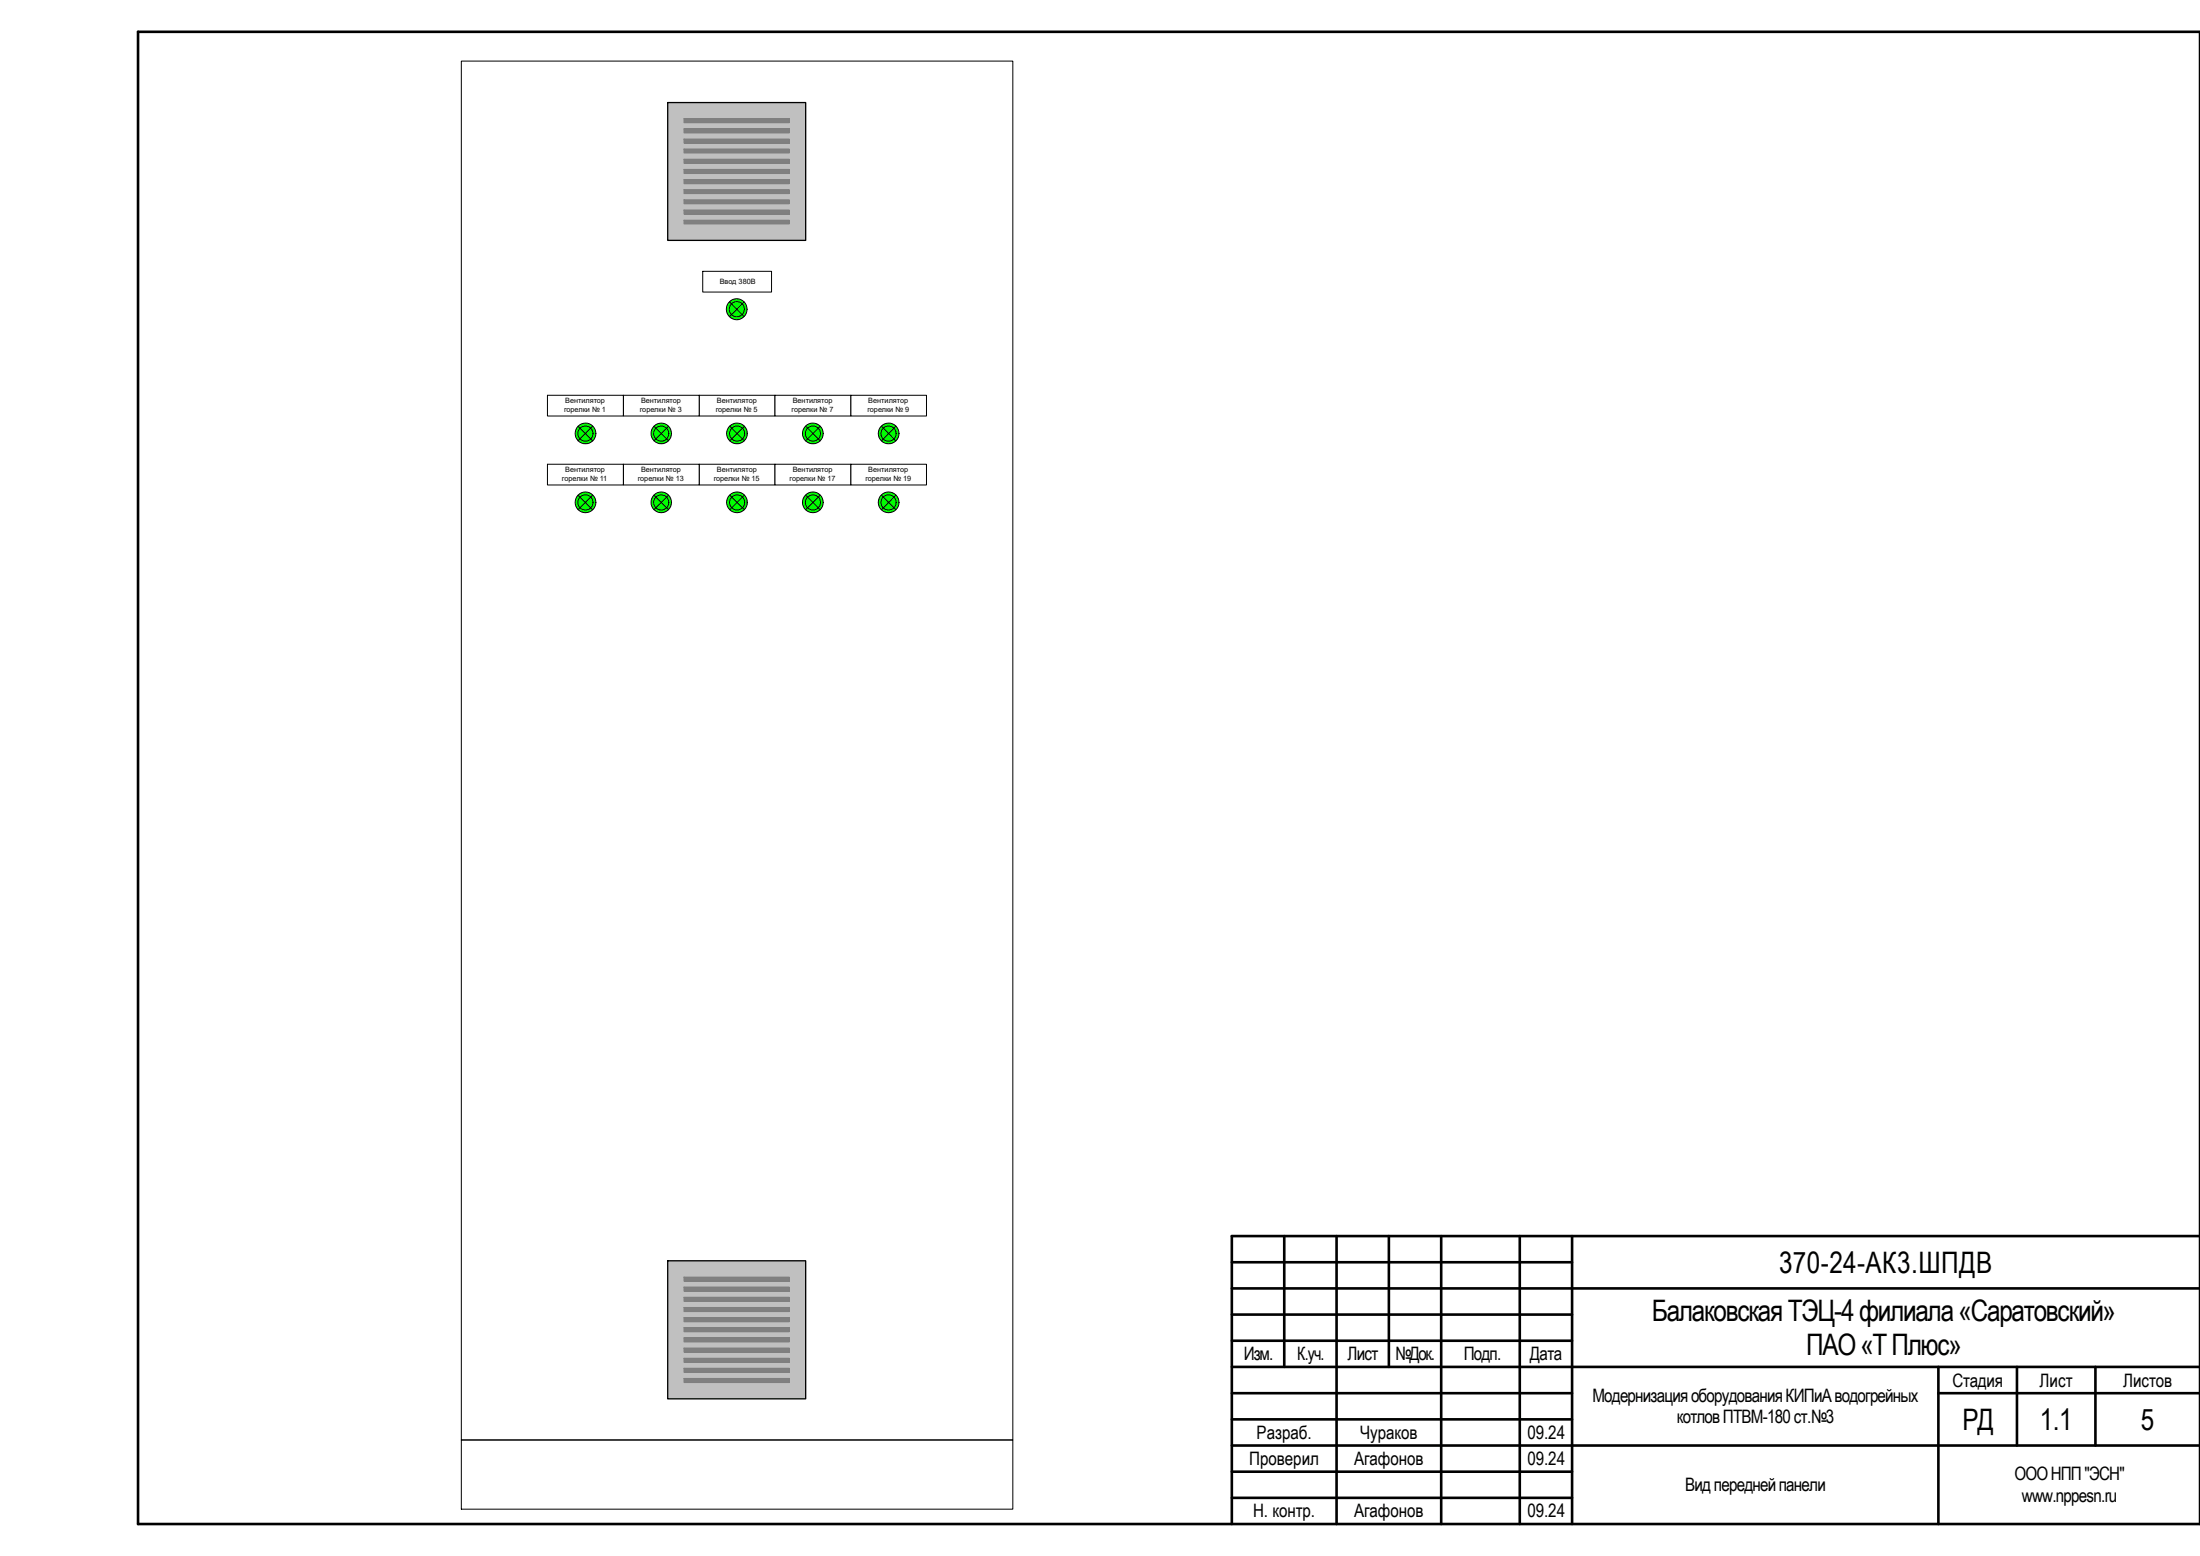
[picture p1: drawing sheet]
<svg xmlns="http://www.w3.org/2000/svg" width="420mm" height="297mm" viewBox="0 0 420 297" stroke-linecap="round" stroke-linejoin="round" font-family="sans-serif">
<g fill="none" stroke="#000" stroke-width=".5">
<path d="M26.4 6.1h393.8v284.8h-393.8zM245.3 236v24.9M255.3 236v54.9M265.2 236v24.9M275.2 236v54.9M290.2 236v54.9M300.2 236v54.9M420.2 236h-184.9v54.9M235.3 246h184.9M235.3 241h64.9M235.3 251h64.9M235.3 255.9h64.9"/>
<path d="M235.3 260.9h184.9M235.3 266h64.9M235.3 275.9h184.9M235.3 271h64.9M370.2 266h50M370.2 260.9v30M385.2 260.9v15M400.2 260.9v15M235.3 285.9h64.9M235.3 280.9h64.9"/>
</g>
<circle cx="140.8" cy="59" r="1.45" fill="#fff"/>
<g fill="none" stroke="#000" stroke-width=".19">
<path d="M88.1 11.7h105.3v263.2h-105.3zM88.1 274.9h105.3v13.2h-105.3z"/>
<circle cx="140.8" cy="59" r="1.45"/>
</g>
<path d="M127.5 19.6h26.4v26.3h-26.4z" fill="#c0c0c0"/>
<path d="M127.5 19.6h26.4v26.3h-26.4z" fill="none" stroke="#000" stroke-width=".25"/>
<path d="M130.6 22.6h20.1v.8h-20.1z" fill="#808080"/>
<path d="M130.6 22.6h20.1v.8h-20.1z" fill="none" stroke="#7f7f7f" stroke-width=".19"/>
<path d="M130.6 24.6h20.1v.8h-20.1z" fill="#808080"/>
<path d="M130.6 24.6h20.1v.8h-20.1z" fill="none" stroke="#7f7f7f" stroke-width=".19"/>
<path d="M130.6 26.5h20.1v.8h-20.1z" fill="#808080"/>
<path d="M130.6 26.5h20.1v.8h-20.1z" fill="none" stroke="#7f7f7f" stroke-width=".19"/>
<path d="M130.6 28.4h20.1v.8h-20.1z" fill="#808080"/>
<path d="M130.6 28.4h20.1v.8h-20.1z" fill="none" stroke="#7f7f7f" stroke-width=".19"/>
<path d="M130.6 30.4h20.1v.8h-20.1z" fill="#808080"/>
<path d="M130.6 30.4h20.1v.8h-20.1z" fill="none" stroke="#7f7f7f" stroke-width=".19"/>
<path d="M130.6 32.3h20.1v.8h-20.1z" fill="#808080"/>
<path d="M130.6 32.3h20.1v.8h-20.1z" fill="none" stroke="#7f7f7f" stroke-width=".19"/>
<path d="M130.6 34.3h20.1v.8h-20.1z" fill="#808080"/>
<path d="M130.6 34.3h20.1v.8h-20.1z" fill="none" stroke="#7f7f7f" stroke-width=".19"/>
<path d="M130.6 36.2h20.1v.8h-20.1z" fill="#808080"/>
<path d="M130.6 36.2h20.1v.8h-20.1z" fill="none" stroke="#7f7f7f" stroke-width=".19"/>
<path d="M130.6 38.1h20.1v.8h-20.1z" fill="#808080"/>
<path d="M130.6 38.1h20.1v.8h-20.1z" fill="none" stroke="#7f7f7f" stroke-width=".19"/>
<path d="M130.6 40.1h20.1v.8h-20.1z" fill="#808080"/>
<path d="M130.6 40.1h20.1v.8h-20.1z" fill="none" stroke="#7f7f7f" stroke-width=".19"/>
<path d="M130.6 42h20.1v.8h-20.1z" fill="#808080"/>
<path d="M130.6 42h20.1v.8h-20.1z" fill="none" stroke="#7f7f7f" stroke-width=".19"/>
<path d="M127.5 240.7h26.4v26.3h-26.4z" fill="#c0c0c0"/>
<path d="M127.5 240.7h26.4v26.3h-26.4z" fill="none" stroke="#000" stroke-width=".25"/>
<path d="M130.6 243.8h20.1v.8h-20.1z" fill="#808080"/>
<path d="M130.6 243.8h20.1v.8h-20.1z" fill="none" stroke="#7f7f7f" stroke-width=".19"/>
<path d="M130.6 245.7h20.1v.8h-20.1z" fill="#808080"/>
<path d="M130.6 245.7h20.1v.8h-20.1z" fill="none" stroke="#7f7f7f" stroke-width=".19"/>
<path d="M130.6 247.6h20.1v.8h-20.1z" fill="#808080"/>
<path d="M130.6 247.6h20.1v.8h-20.1z" fill="none" stroke="#7f7f7f" stroke-width=".19"/>
<path d="M130.6 249.6h20.1v.8h-20.1z" fill="#808080"/>
<path d="M130.6 249.6h20.1v.8h-20.1z" fill="none" stroke="#7f7f7f" stroke-width=".19"/>
<path d="M130.6 251.5h20.1v.8h-20.1z" fill="#808080"/>
<path d="M130.6 251.5h20.1v.8h-20.1z" fill="none" stroke="#7f7f7f" stroke-width=".19"/>
<path d="M130.6 253.4h20.1v.8h-20.1z" fill="#808080"/>
<path d="M130.6 253.4h20.1v.8h-20.1z" fill="none" stroke="#7f7f7f" stroke-width=".19"/>
<path d="M130.6 255.4h20.1v.8h-20.1z" fill="#808080"/>
<path d="M130.6 255.4h20.1v.8h-20.1z" fill="none" stroke="#7f7f7f" stroke-width=".19"/>
<path d="M130.6 257.3h20.1v.8h-20.1z" fill="#808080"/>
<path d="M130.6 257.3h20.1v.8h-20.1z" fill="none" stroke="#7f7f7f" stroke-width=".19"/>
<path d="M130.6 259.3h20.1v.8h-20.1z" fill="#808080"/>
<path d="M130.6 259.3h20.1v.8h-20.1z" fill="none" stroke="#7f7f7f" stroke-width=".19"/>
<path d="M130.6 261.2h20.1v.8h-20.1z" fill="#808080"/>
<path d="M130.6 261.2h20.1v.8h-20.1z" fill="none" stroke="#7f7f7f" stroke-width=".19"/>
<path d="M130.6 263.1h20.1v.8h-20.1z" fill="#808080"/>
<path d="M130.6 263.1h20.1v.8h-20.1z" fill="none" stroke="#7f7f7f" stroke-width=".19"/>
<circle cx="140.7" cy="59" r="1.99" fill="#0f0"/>
<g fill="none" stroke="#000" stroke-width=".19">
<path d="M139.3 57.6l2.8 2.8M142.1 57.6l-2.8 2.8"/>
<circle cx="140.7" cy="59" r="1.99"/>
<circle cx="140.7" cy="59" r="1.45"/>
</g>
<path d="M134.2 51.8h13.2v4h-13.2z" fill="#fff"/>
<path d="M134.2 51.8h13.2v4h-13.2z" fill="none" stroke="#000" stroke-width=".19"/>
<path d="M133.5 75.5h14.5v3.9h-14.5z" fill="#fff"/>
<path d="M133.5 75.5h14.5v3.9h-14.5z" fill="none" stroke="#000" stroke-width=".19"/>
<path d="M148 75.5h14.5v3.9h-14.5z" fill="#fff"/>
<path d="M148 75.5h14.5v3.9h-14.5z" fill="none" stroke="#000" stroke-width=".19"/>
<path d="M162.5 75.5h14.4v3.9h-14.4z" fill="#fff"/>
<path d="M162.5 75.5h14.4v3.9h-14.4z" fill="none" stroke="#000" stroke-width=".19"/>
<path d="M119.1 75.5h14.4v3.9h-14.4z" fill="#fff"/>
<path d="M119.1 75.5h14.4v3.9h-14.4z" fill="none" stroke="#000" stroke-width=".19"/>
<path d="M104.6 75.5h14.5v3.9h-14.5z" fill="#fff"/>
<path d="M104.6 75.5h14.5v3.9h-14.5z" fill="none" stroke="#000" stroke-width=".19"/>
<circle cx="169.7" cy="82.8" r="1.45" fill="#fff"/>
<circle cx="169.7" cy="82.8" r="1.45" fill="none" stroke="#000" stroke-width=".19"/>
<circle cx="169.7" cy="82.7" r="1.98" fill="#0f0"/>
<g fill="none" stroke="#000" stroke-width=".19">
<path d="M168.3 81.4l2.8 2.8M171.1 81.4l-2.8 2.8"/>
<circle cx="169.7" cy="82.8" r="1.45"/>
<circle cx="169.7" cy="82.7" r="1.98"/>
</g>
<circle cx="155.3" cy="82.8" r="1.45" fill="#fff"/>
<circle cx="155.3" cy="82.8" r="1.45" fill="none" stroke="#000" stroke-width=".19"/>
<circle cx="155.2" cy="82.7" r="1.98" fill="#0f0"/>
<g fill="none" stroke="#000" stroke-width=".19">
<path d="M153.9 81.4l2.7 2.8M156.6 81.4l-2.7 2.8"/>
<circle cx="155.2" cy="82.7" r="1.97"/>
<circle cx="155.3" cy="82.8" r="1.45"/>
</g>
<circle cx="140.8" cy="82.8" r="1.45" fill="#fff"/>
<circle cx="140.8" cy="82.8" r="1.45" fill="none" stroke="#000" stroke-width=".19"/>
<circle cx="140.7" cy="82.7" r="1.97" fill="#0f0"/>
<g fill="none" stroke="#000" stroke-width=".19">
<path d="M139.4 81.4l2.8 2.8M142.2 81.4l-2.8 2.8"/>
<circle cx="140.7" cy="82.7" r="1.97"/>
<circle cx="140.8" cy="82.8" r="1.45"/>
</g>
<circle cx="126.3" cy="82.8" r="1.45" fill="#fff"/>
<circle cx="126.3" cy="82.8" r="1.45" fill="none" stroke="#000" stroke-width=".19"/>
<circle cx="126.3" cy="82.7" r="1.96" fill="#0f0"/>
<g fill="none" stroke="#000" stroke-width=".19">
<path d="M124.9 81.4l2.8 2.8M127.7 81.4l-2.8 2.8"/>
<circle cx="126.3" cy="82.7" r="1.96"/>
<circle cx="126.3" cy="82.8" r="1.45"/>
</g>
<circle cx="111.8" cy="82.8" r="1.45" fill="#fff"/>
<circle cx="111.8" cy="82.8" r="1.45" fill="none" stroke="#000" stroke-width=".19"/>
<circle cx="111.8" cy="82.7" r="1.98" fill="#0f0"/>
<g fill="none" stroke="#000" stroke-width=".19">
<path d="M110.4 81.4l2.8 2.8M113.2 81.4l-2.8 2.8"/>
<circle cx="111.8" cy="82.8" r="1.45"/>
<circle cx="111.8" cy="82.7" r="1.98"/>
</g>
<path d="M133.5 88.6h14.5v4h-14.5z" fill="#fff"/>
<path d="M133.5 88.6h14.5v4h-14.5z" fill="none" stroke="#000" stroke-width=".19"/>
<path d="M148 88.6h14.5v4h-14.5z" fill="#fff"/>
<path d="M148 88.6h14.5v4h-14.5z" fill="none" stroke="#000" stroke-width=".19"/>
<path d="M162.5 88.6h14.4v4h-14.4z" fill="#fff"/>
<path d="M162.5 88.6h14.4v4h-14.4z" fill="none" stroke="#000" stroke-width=".19"/>
<path d="M119.1 88.6h14.4v4h-14.4z" fill="#fff"/>
<path d="M119.1 88.6h14.4v4h-14.4z" fill="none" stroke="#000" stroke-width=".19"/>
<path d="M104.6 88.6h14.5v4h-14.5z" fill="#fff"/>
<path d="M104.6 88.6h14.5v4h-14.5z" fill="none" stroke="#000" stroke-width=".19"/>
<circle cx="169.7" cy="95.9" r="1.45" fill="#fff"/>
<circle cx="169.7" cy="95.9" r="1.45" fill="none" stroke="#000" stroke-width=".19"/>
<circle cx="169.7" cy="95.9" r="1.98" fill="#0f0"/>
<g fill="none" stroke="#000" stroke-width=".19">
<path d="M168.3 94.5l2.8 2.8M171.1 94.5l-2.8 2.8"/>
<circle cx="169.7" cy="95.9" r="1.45"/>
<circle cx="169.7" cy="95.9" r="1.98"/>
</g>
<circle cx="155.3" cy="95.9" r="1.45" fill="#fff"/>
<circle cx="155.3" cy="95.9" r="1.45" fill="none" stroke="#000" stroke-width=".19"/>
<circle cx="155.2" cy="95.9" r="1.98" fill="#0f0"/>
<g fill="none" stroke="#000" stroke-width=".19">
<path d="M153.9 94.5l2.7 2.8M156.6 94.5l-2.7 2.8"/>
<circle cx="155.2" cy="95.9" r="1.98"/>
<circle cx="155.3" cy="95.9" r="1.45"/>
</g>
<circle cx="140.8" cy="95.9" r="1.45" fill="#fff"/>
<circle cx="140.8" cy="95.9" r="1.45" fill="none" stroke="#000" stroke-width=".19"/>
<circle cx="140.7" cy="95.9" r="1.97" fill="#0f0"/>
<g fill="none" stroke="#000" stroke-width=".19">
<path d="M139.4 94.5l2.8 2.8M142.2 94.5l-2.8 2.8"/>
<circle cx="140.7" cy="95.9" r="1.98"/>
<circle cx="140.8" cy="95.9" r="1.45"/>
</g>
<circle cx="126.3" cy="95.9" r="1.45" fill="#fff"/>
<circle cx="126.3" cy="95.9" r="1.45" fill="none" stroke="#000" stroke-width=".19"/>
<circle cx="126.3" cy="95.9" r="1.96" fill="#0f0"/>
<g fill="none" stroke="#000" stroke-width=".19">
<path d="M124.9 94.5l2.8 2.8M127.7 94.5l-2.8 2.8"/>
<circle cx="126.3" cy="95.9" r="1.96"/>
<circle cx="126.3" cy="95.9" r="1.45"/>
</g>
<circle cx="111.8" cy="95.9" r="1.45" fill="#fff"/>
<circle cx="111.8" cy="95.9" r="1.45" fill="none" stroke="#000" stroke-width=".19"/>
<circle cx="111.8" cy="95.9" r="1.98" fill="#0f0"/>
<g fill="none" stroke="#000" stroke-width=".19">
<path d="M110.4 94.5l2.8 2.8M113.2 94.5l-2.8 2.8"/>
<circle cx="111.8" cy="95.9" r="1.45"/>
<circle cx="111.8" cy="95.9" r="1.98"/>
</g>
<g font-size="5.7">
<text x="339.8" y="243">370-24-АК3.ШПДВ</text>
<text x="315.5" y="252.2">БалаковскаяТЭЦ-4филиала«Саратовский»</text>
<text x="345" y="258.7">ПАО«ТПлюс»</text>
<text x="374.8" y="272.9">РД</text>
<text x="389.6" y="272.9">1.1</text>
<text x="408.9" y="272.9">5</text>
</g>
<g font-size="3.5">
<text x="237.5" y="259.7">Изм.</text>
<text x="247.8" y="259.7">К.уч.</text>
<text x="257.4" y="259.7">Лист</text>
<text x="266.5" y="259.7">№Док.</text>
<text x="279.5" y="259.7">Подп.</text>
<text x="292.2" y="259.7">Дата</text>
<text x="304.2" y="267.6">МодернизацияоборудованияКИПиАводогрейных</text>
<text x="372.9" y="264.7">Стадия</text>
<text x="389.5" y="264.7">Лист</text>
<text x="405.5" y="264.7">Листов</text>
<text x="240" y="274.8">Разраб.</text>
<text x="259.7" y="274.6">Чураков</text>
<text x="291.7" y="274.8">09.24</text>
<text x="320.3" y="271.7">котловПТВМ-180ст.№3</text>
<text x="238.6" y="279.7">Проверил</text>
<text x="258.6" y="279.7">Агафонов</text>
<text x="291.7" y="279.7">09.24</text>
<text x="321.8" y="284.7">Видпереднейпанели</text>
<text x="384.7" y="282.6">ОООНПП&quot;ЭСН&quot;</text>
<text x="386.1" y="286.7">www.nppesn.ru</text>
<text x="239.3" y="289.6">Н. контр.</text>
<text x="258.6" y="289.5">Агафонов</text>
<text x="291.7" y="289.7">09.24</text>
</g>
<g font-size="1.4">
<text x="137.5" y="54.2">Ввод 380В</text>
<text x="107.9" y="77">Вентилятор</text>
<text x="122.4" y="77">Вентилятор</text>
<text x="136.9" y="77">Вентилятор</text>
<text x="151.4" y="77">Вентилятор</text>
<text x="165.8" y="77">Вентилятор</text>
<text x="107.7" y="78.7">горелки № 1</text>
<text x="122.2" y="78.7">горелки № 3</text>
<text x="136.7" y="78.7">горелки № 5</text>
<text x="151.2" y="78.7">горелки № 7</text>
<text x="165.7" y="78.7">горелки № 9</text>
<text x="107.3" y="91.8">горелки № 11</text>
<text x="107.9" y="90.2">Вентилятор</text>
<text x="121.8" y="91.8">горелки № 13</text>
<text x="122.4" y="90.2">Вентилятор</text>
<text x="136.3" y="91.8">горелки № 15</text>
<text x="136.9" y="90.2">Вентилятор</text>
<text x="150.8" y="91.8">горелки № 17</text>
<text x="151.4" y="90.2">Вентилятор</text>
<text x="165.3" y="91.8">горелки № 19</text>
<text x="165.8" y="90.2">Вентилятор</text>
</g>
</svg>
